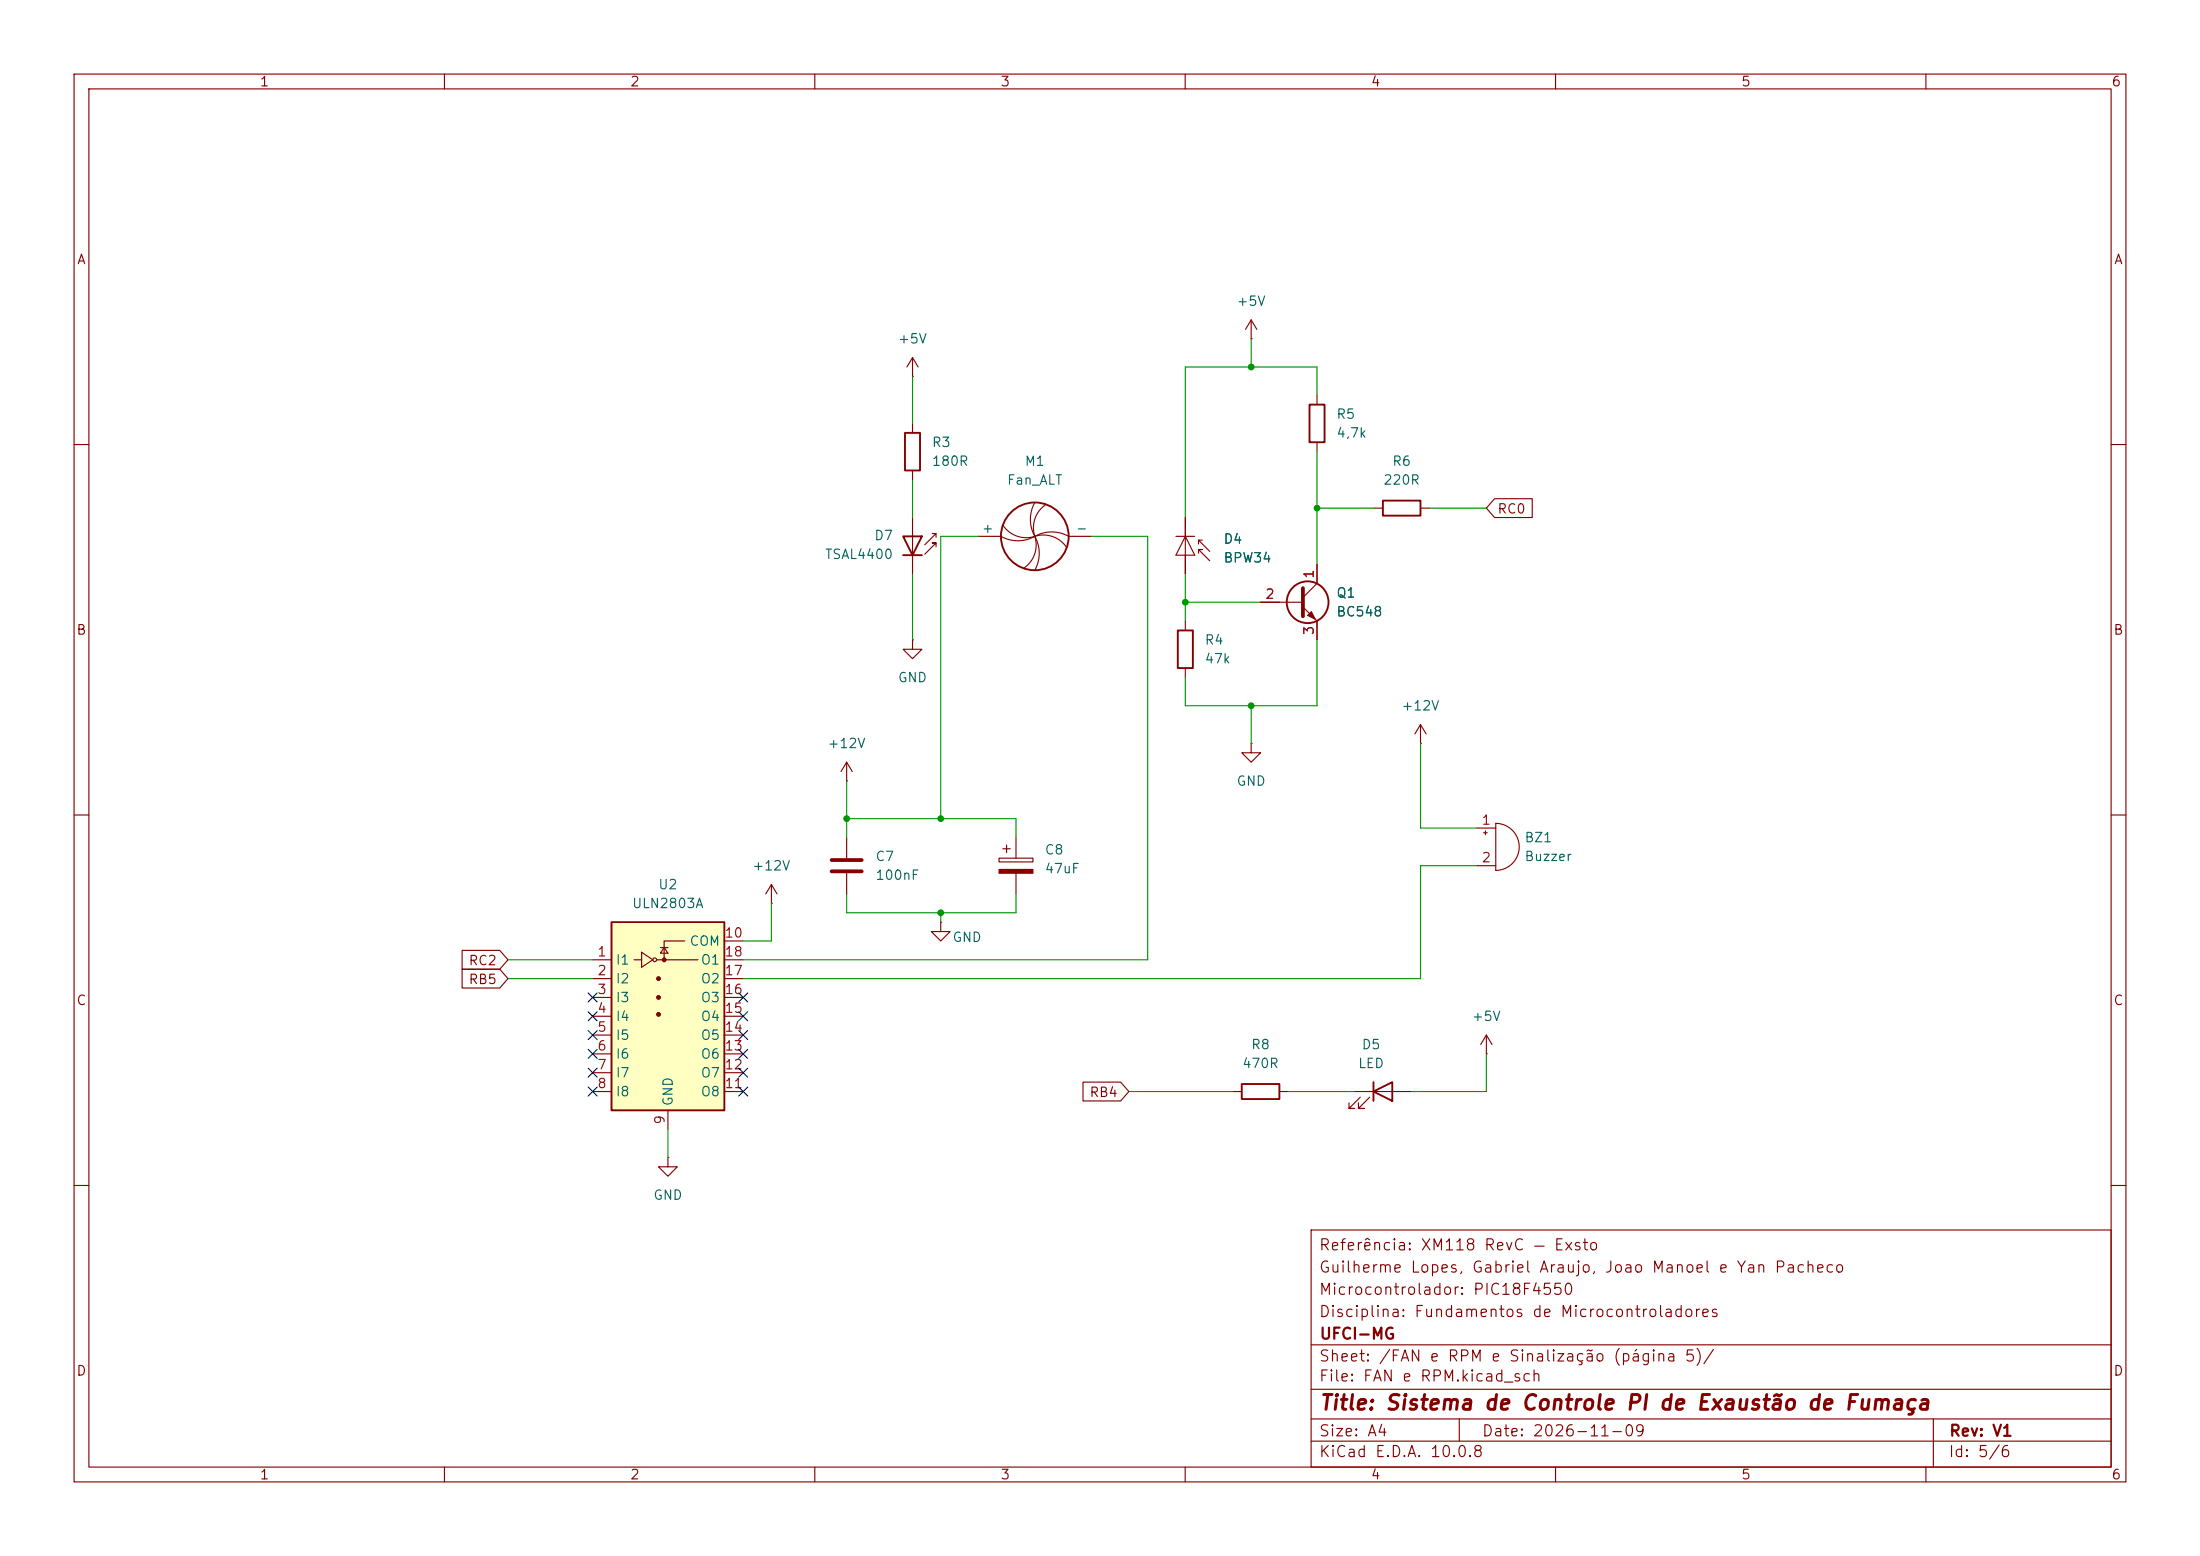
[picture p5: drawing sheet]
<svg xmlns="http://www.w3.org/2000/svg" width="297mm" height="210mm" viewBox="0 0 297 210" stroke-linecap="round" stroke-linejoin="round" font-family="sans-serif">
<g fill="none" stroke="#840000" stroke-width=".15">
<path d="M10 10h277v190h-277zM12 12h273v186h-273zM60 10v2M110 10v2M160 10v2M210 10v2M260 10v2M10 60h2M285 60h2M191.8 97.8l-.8 1.3M191.8 97.8l.7 1.3M191.8 97.8v2.5"/>
<path d="M10 110h2M168.9 100.3v1.3h1.3l-1.3 1.3-1.3-1.3h1.3M168.9 100.3h.1M191.8 100.3h.1M199.4 111.8h2.5M199.4 116.8h2.5M200.3 112.4h.5M200.5 112.1v.5M201.9 111.1a3.2 3.2 0 0 1 3.2 3.2 3.2 3.2 0 0 1-3.2 3.2zM285 110h2M166.4 147.3h1.2M172.7 147.3h1.3"/>
<path d="M182.9 147.3h7.6M183.6 148.1l-1.5 1.5h.8h-.8v-.8M184.9 148.1l-1.5 1.5h.7h-.7v-.8M10 160h2M177 166h108v32h-108zM285 160h2M60 198v2M110 198v2M160 198v2M177 194.5h108M177 191.5h108M177 187.5h108"/>
<path d="M177 181.5h108M197 191.5v3M210 198v2M260 198v2M261 191.5v6.5"/>
</g>
<path d="M167.6 146.3h5.1v2h-5.1zM185.4 147.3l2.6-1.2v2.5zM185.4 146.1v2.5" fill="none" stroke="#840000" stroke-width=".25"/>
<path d="M82.5 124.5h15.3v25.4h-15.3z" fill="#ffffc2"/>
<g fill="none" stroke="#840000" stroke-width=".25">
<path d="M122.2 58.4h2v5.1h-2zM176.8 54.6h2v5.1h-2zM121.9 72.4h2.6l-1.3 2.5zM121.9 74.9h2.6M186.7 67.6h5.1v2h-5.1zM159 85.1h2v5.1h-2zM82.5 124.5h15.3v25.4h-15.3z"/>
<circle cx="139.7" cy="72.4" r="4.6"/>
<circle cx="176.5" cy="81.3" r="2.82"/>
</g>
<g fill="none" stroke="#840000" stroke-width=".15">
<path d="M123.2 50.8h.1M123.2 48.3v2.5M123.2 57.2v1.2M123.2 48.3l-.8 1.2M123.2 48.3l.8 1.2M168.9 45.7h.1M168.9 43.2l-.8 1.3M168.9 43.2l.8 1.3M168.9 43.2v2.5M177.8 53.3v1.3M177.8 59.7v1.3M123.2 63.5v1.3"/>
<path d="M123.2 69.9v7.6M125.9 72h.5l-1.6 1.5M126.4 73.8v-.5h-.5h.5l-1.6 1.5M126.4 72v.5M132.1 72.4h3a4.7 4.7 0 0 0 4.6 0M135.4 70.9a3.8 3.8 0 0 0 4.3 1.5M139.7 72.4a4.7 4.7 0 0 1 4.6 0h3M139.7 72.4a3.8 3.8 0 0 1 4.3 1.5M139.7 72.4a4.7 4.7 0 0 1 0 4.6M139.7 72.4a3.8 3.8 0 0 1-1.5 4.3M139.7 67.8a4.7 4.7 0 0 0 0 4.6M141.2 68.1a3.8 3.8 0 0 0-1.5 4.3"/>
<path d="M158.7 72.4h2.6M160 72.4l1.3 2.5h-2.6zM160 69.9v7.6M161.8 74.7v-.5h.5h-.5l1.5 1.5M161.8 72.9v.5M162.3 72.9h-.5l1.5 1.5M177.8 76.2v2.5l-1.9 1.9M185.4 68.6h1.3M191.8 68.6h1.2M201.8 67.3h5.1v2.6h-5.1l-1.1-1.3zM123.2 86.4v1.2h1.3l-1.3 1.3-1.3-1.3h1.3M123.2 86.4h.1"/>
<path d="M160 83.8v1.3M160 90.2v1.2M170.2 81.3h5.7M175.9 81.9l1.9 1.9v2.6M104.1 119.4l-.7 1.3M104.1 119.4l.8 1.3M104.1 119.4v2.5M114.3 105.4h.1M114.3 102.9l-.8 1.2M114.3 102.9l.8 1.2M114.3 102.9v2.5M114.3 113v2.8"/>
<path d="M114.3 117.9v2.8M134.9 115.8h4.5v.5h-4.5zM135.4 114.6h1M135.9 114v1.1M137.2 113v2.8M137.2 117.9v2.8M62.4 130.8h5.1l1.1 1.3-1.1 1.3h-5.1zM62.4 128.3h5.1l1.1 1.2-1.1 1.3h-5.1zM80 129.5h2.5M80 132.1h2.5M80 134.6h2.5M80 137.2h2.5"/>
<path d="M80 139.7h2.5M85.6 129.5h1M86.6 128.5l1.5 1-1.5 1.1zM88.6 129.5h5.6M89.2 127.9h1M89.7 127.9l.5 .8h-1zM92.5 127h-2.8v2.5M97.8 129.5h2.5M97.8 132.1h2.5M97.8 134.6h2.5M97.8 137.2h2.5M97.8 139.7h2.5"/>
<path d="M97.8 127h2.5M104.1 121.9h.1M127 124.5v1.2h1.3l-1.3 1.3-1.3-1.3h1.3M127 124.5h.1M200.7 139.7l.7 1.3M200.7 139.7l-.8 1.3M200.7 139.7v2.5M80 142.2h2.5M80 144.8h2.5M80 147.3h2.5M90.2 156.2v1.3h1.2l-1.2 1.3-1.3-1.3h1.3M90.2 156.2h.1"/>
<path d="M90.2 149.9v2.5M97.8 142.2h2.5M97.8 144.8h2.5M97.8 147.3h2.5M146.2 146h5.1l1.1 1.3-1.1 1.3h-5.1zM200.7 142.2h.1"/>
<circle cx="88.4" cy="129.5" r=".25"/>
</g>
<g fill="#840000" stroke="#840000" stroke-width=".15">
<path d="M176.5 83.1l.5-.5 .5 1z"/>
<path d="M134.9 117.3h4.5v.6h-4.5z"/>
<circle cx="88.9" cy="132.1" r=".25"/>
<circle cx="88.9" cy="134.6" r=".25"/>
<circle cx="88.9" cy="136.9" r=".25"/>
<circle cx="89.7" cy="129.5" r=".25"/>
</g>
<path d="M175.9 79.4v3.8M112.3 116.1h4M112.3 117.6h4" fill="none" stroke="#840000" stroke-width=".51"/>
<g fill="none" stroke="#009600" stroke-width=".15">
<path d="M123.2 50.8v6.4M168.9 45.7v3.8M177.8 53.3v-3.8h-17.8v20.4M123.2 64.8v5.1M123.2 77.5v8.9M132.1 72.4h-5.1v38.1M147.3 72.4h7.6v57.1h-54.6M160 77.5v6.3M177.8 61v15.2M177.8 68.6h7.6M193 68.6h7.7M160 81.3h10.2"/>
<path d="M168.9 95.3v5M177.8 86.4v8.9h-17.8v-3.9M114.3 110.5h22.9v2.5M114.3 105.4v7.6M191.8 100.3v11.5h7.6M199.4 116.8h-7.6v15.3h-91.5M68.6 129.5h11.4M68.6 132.1h11.4M104.1 121.9v5.1h-3.8M114.3 120.7v2.5h22.9v-2.5M127 123.2v1.3M90.2 152.4v3.8"/>
<path d="M152.4 147.3h14M174 147.3h8.9M200.7 142.2v5.1h-10.2"/>
</g>
<g fill="none" stroke="#000084" stroke-width=".15">
<path d="M79.4 134l1.2 1.2M79.4 136.6l1.2 1.2M79.4 139.1l1.2 1.2M80.6 134l-1.2 1.2M80.6 136.6l-1.2 1.2M80.6 139.1l-1.2 1.2M99.7 136.6l1.2 1.2M99.7 134l1.2 1.2M99.7 139.1l1.2 1.2M100.9 136.6l-1.2 1.2M100.9 134l-1.2 1.2M100.9 139.1l-1.2 1.2"/>
<path d="M79.4 144.2l1.2 1.2M79.4 146.7l1.2 1.2M79.4 141.6l1.2 1.2M80.6 144.2l-1.2 1.2M80.6 146.7l-1.2 1.2M80.6 141.6l-1.2 1.2M99.7 141.6l1.2 1.2M99.7 146.7l1.2 1.2M99.7 144.2l1.2 1.2M100.9 141.6l-1.2 1.2M100.9 146.7l-1.2 1.2M100.9 144.2l-1.2 1.2"/>
</g>
<g fill="#009600">
<circle cx="127" cy="123.2" r=".46"/>
<circle cx="127" cy="110.5" r=".46"/>
<circle cx="114.3" cy="110.5" r=".46"/>
<circle cx="177.8" cy="68.6" r=".46"/>
<circle cx="160" cy="81.3" r=".46"/>
<circle cx="168.9" cy="49.5" r=".46"/>
<circle cx="168.9" cy="95.3" r=".46"/>
</g>
<text font-size="2" fill="#840000" x="178" y="190.8">Title: Sistema de Controle PI de Exaustão de Fumaça</text>
<g font-size="1.5" fill="#840000">
<text x="178" y="172.1">Guilherme Lopes, Gabriel Araujo, Joao Manoel e Yan Pacheco</text>
<text x="178" y="169.1">Referência: XM118 RevC — Exsto</text>
<text x="178" y="178.1">Disciplina: Fundamentos de Microcontroladores</text>
<text x="178" y="175.1">Microcontrolador: PIC18F4550</text>
<text x="178" y="184.1">Sheet: /FAN e RPM e Sinalização (página 5)/</text>
<text x="178" y="181.1">UFCI-MG</text>
<text x="178" y="186.8">File: FAN e RPM.kicad_sch</text>
<text x="178" y="197">KiCad E.D.A. 10.0.8</text>
<text x="178" y="194.2">Size: A4</text>
<text x="200" y="194.2">Date: 2026-11-09</text>
<text x="263" y="197">Id: 5/6</text>
<text x="263" y="194.2">Rev: V1</text>
</g>
<g font-size="1.3" fill="#840000">
<text x="35" y="12">1</text>
<text x="85" y="12">2</text>
<text x="135" y="12">3</text>
<text x="185" y="12">4</text>
<text x="235" y="12">5</text>
<text x="285" y="12">6</text>
<text x="10.3" y="36">A</text>
<text x="285.3" y="36">A</text>
<text x="202.1" y="69.6">RC0</text>
<text x="10.2" y="86">B</text>
<text x="285.2" y="86">B</text>
<text x="63.2" y="130.6">RC2</text>
<text x="10.2" y="136">C</text>
<text x="63.2" y="133.1">RB5</text>
<text x="285.2" y="136">C</text>
<text x="147" y="148.4">RB4</text>
<text x="10.2" y="186">D</text>
<text x="285.2" y="186">D</text>
<text x="35" y="200">1</text>
<text x="85" y="200">2</text>
<text x="135" y="200">3</text>
<text x="185" y="200">4</text>
<text x="235" y="200">5</text>
<text x="285" y="200">6</text>
</g>
<g font-size="1.3" fill="#006464">
<text x="166.8" y="41.6">+5V</text>
<text x="121.1" y="46.7">+5V</text>
<text x="180.3" y="56.8">R5</text>
<text x="180.3" y="59.4">4,7k</text>
<text x="125.7" y="60.7">R3</text>
<text x="125.7" y="63.2">180R</text>
<text x="135.9" y="65.7">Fan_ALT</text>
<text x="138.2" y="63.2">M1</text>
<text x="186.7" y="65.7">220R</text>
<text x="187.9" y="63.2">R6</text>
<text x="111.3" y="75.8">TSAL4400</text>
<text x="117.9" y="73.2">D7</text>
<text x="132.4" y="72.3">+</text>
<text x="145.1" y="72.3">-</text>
<text x="165.1" y="73.7">D4</text>
<text x="165.1" y="76.2">BPW34</text>
<text x="180.3" y="81">Q1</text>
<text x="180.3" y="83.5">BC548</text>
<text x="162.5" y="87.3">R4</text>
<text x="162.5" y="89.9">47k</text>
<text x="121.1" y="92.4">GND</text>
<text x="111.6" y="101.3">+12V</text>
<text x="189.1" y="96.2">+12V</text>
<text x="166.8" y="106.4">GND</text>
<text x="205.7" y="114">BZ1</text>
<text x="101.5" y="117.8">+12V</text>
<text x="118.1" y="116.5">C7</text>
<text x="118.1" y="119.1">100nF</text>
<text x="141" y="115.6">C8</text>
<text x="141" y="118.2">47uF</text>
<text x="205.7" y="116.5">Buzzer</text>
<text x="85.2" y="122.9">ULN2803A</text>
<text x="88.8" y="120.3">U2</text>
<text x="83" y="130.5">I1</text>
<text x="93" y="128">COM</text>
<text x="94.5" y="130.5">O1</text>
<text x="128.5" y="127.5">GND</text>
<text x="83" y="133">I2</text>
<text x="83" y="135.6">I3</text>
<text x="94.5" y="135.6">O3</text>
<text x="94.5" y="133">O2</text>
<text x="83" y="138.1">I4</text>
<text x="83" y="140.7">I5</text>
<text x="83" y="143.2">I6</text>
<text x="94.5" y="143.2">O6</text>
<text x="94.5" y="140.7">O5</text>
<text x="94.5" y="138.1">O4</text>
<text x="168.8" y="141.9">R8</text>
<text x="183.7" y="141.9">D5</text>
<text x="198.6" y="138.1">+5V</text>
<text x="83" y="145.7">I7</text>
<text x="83" y="148.3">I8</text>
<text x="91.1" y="149.4" transform="rotate(-90 91.1 149.4)">GND</text>
<text x="94.5" y="148.3">O8</text>
<text x="94.5" y="145.7">O7</text>
<text x="167.6" y="144.5">470R</text>
<text x="183.3" y="144.5">LED</text>
<text x="88.1" y="162.3">GND</text>
</g>
<g font-size="1.3" fill="#a90000">
<text x="170.7" y="81.1">2</text>
<text x="177.7" y="78.2" transform="rotate(-90 177.7 78.2)">1</text>
<text x="177.7" y="85.8" transform="rotate(-90 177.7 85.8)">3</text>
<text x="199.9" y="111.6">1</text>
<text x="199.9" y="116.7">2</text>
<text x="80.5" y="129.4">1</text>
<text x="80.5" y="131.9">2</text>
<text x="97.7" y="126.9">10</text>
<text x="97.7" y="131.9">17</text>
<text x="97.7" y="129.4">18</text>
<text x="80.5" y="134.5">3</text>
<text x="80.5" y="137">4</text>
<text x="97.7" y="137">15</text>
<text x="97.7" y="134.5">16</text>
<text x="80.5" y="139.6">5</text>
<text x="80.5" y="142.1">6</text>
<text x="97.7" y="142.1">13</text>
<text x="97.7" y="139.6">14</text>
<text x="80.5" y="144.6">7</text>
<text x="80.5" y="147.2">8</text>
<text x="97.7" y="147.2">11</text>
<text x="97.7" y="144.6">12</text>
<text x="90" y="151.9" transform="rotate(-90 90 151.9)">9</text>
</g>
</svg>
